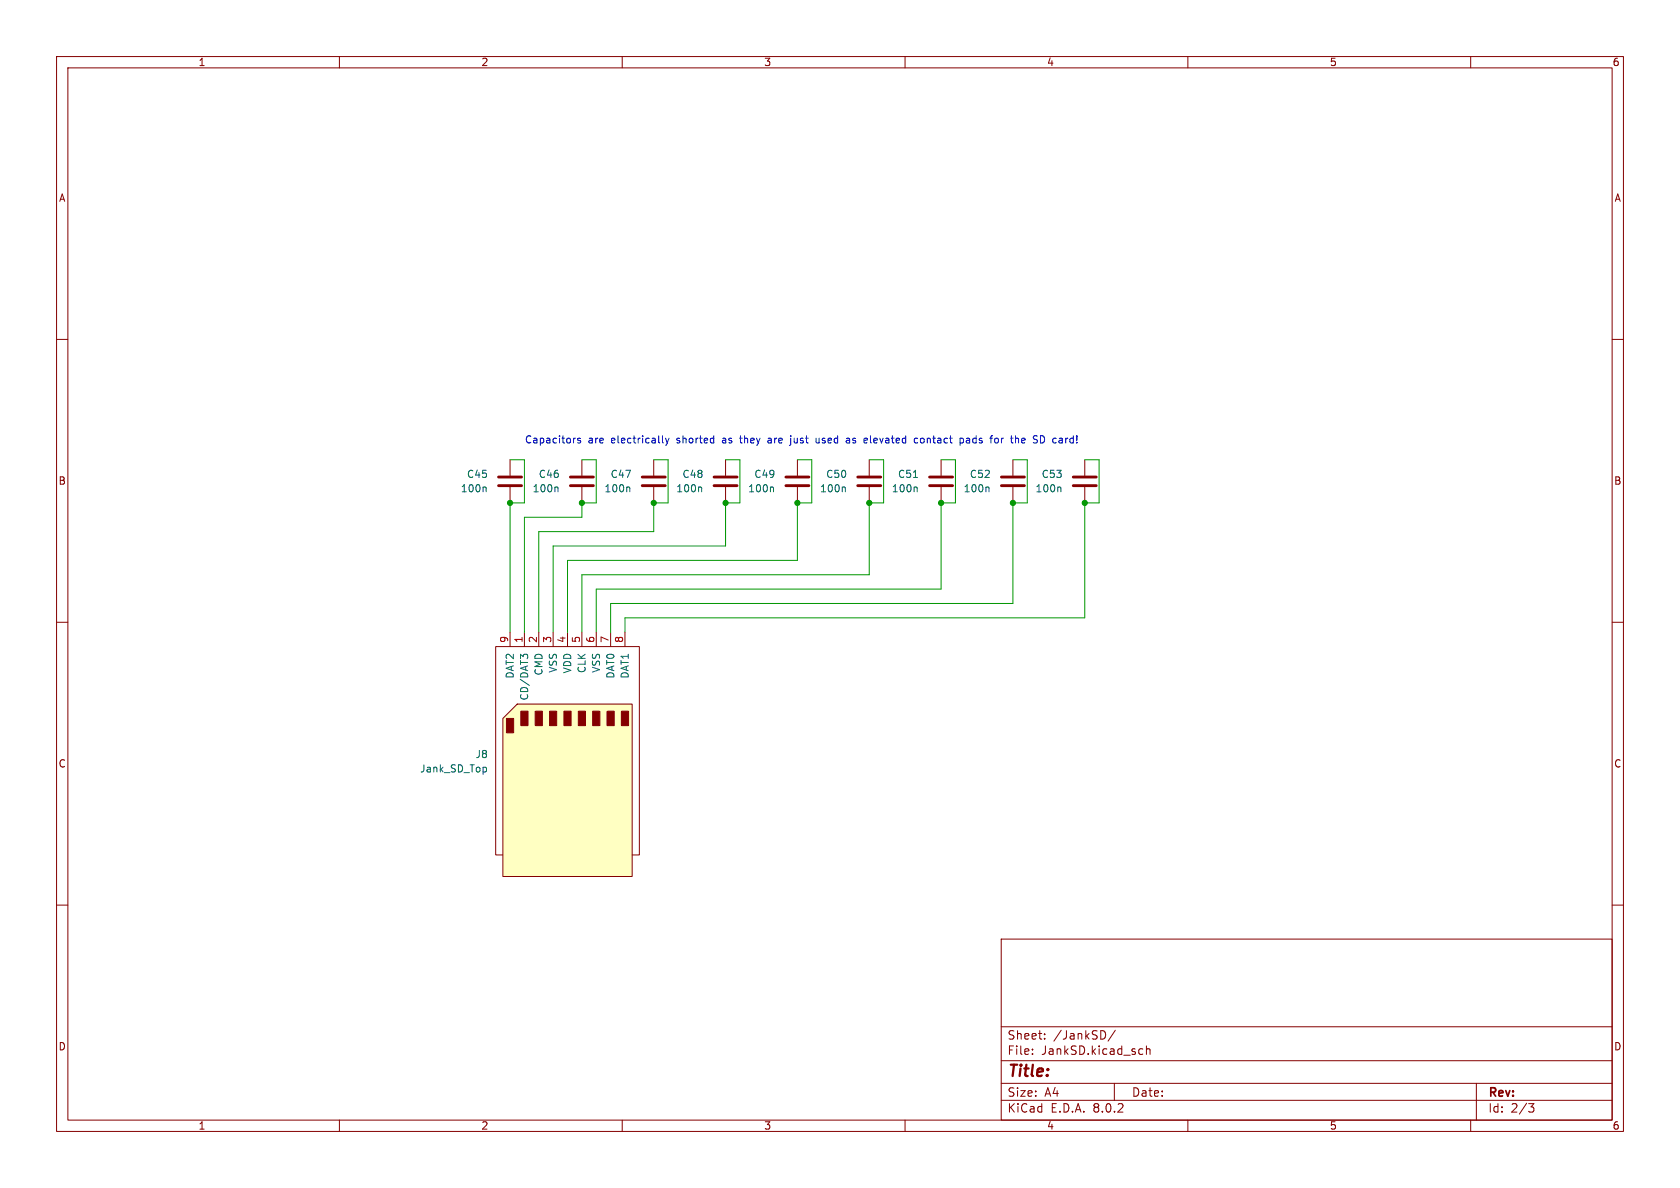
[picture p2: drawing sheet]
<svg xmlns="http://www.w3.org/2000/svg" width="297mm" height="210mm" viewBox="0 0 297 210" stroke-linecap="round" stroke-linejoin="round" font-family="sans-serif">
<g fill="none" stroke="#840000" stroke-width=".18">
<path d="M10 10h277v190h-277zM12 12h273v186h-273zM60 10v2M110 10v2M160 10v2M210 10v2M260 10v2M10 60h2M285 60h2M10 110h2M285 110h2M10 160h2"/>
<path d="M285 160h2M177 166h108v32h-108zM60 198v2M110 198v2M160 198v2M177 194.5h108M177 191.5h108M177 187.5h108M177 181.5h108M182.5 186.3v.1M182.5 185.5v.1M184.7 183.6v.1"/>
<path d="M184.7 182.8v.1M197 191.5v3M197.2 182.1l-1.3 2M201.6 185.4l.4 .1M202 186.3l-.4 .1M202.7 185.5l.2-.1 .3 .1 .1 .9M202.7 184.9v1.5M210 198v2M260 198v2M261 191.5v6.5M270.2 195.1h1l-.5 .6 .4 .1 .1 .5-.3 .3h-.4"/>
</g>
<path d="M88.9 127l2.5-2.5h20.4v30.4h-22.9z" fill="#ffffc2"/>
<g fill="#840000" stroke="#840000" stroke-width=".18">
<path d="M109.9 125.7h1.2v2.6h-1.2z"/>
<path d="M107.3 125.7h1.3v2.6h-1.3z"/>
<path d="M104.8 125.7h1.2v2.6h-1.2z"/>
<path d="M102.2 125.7h1.3v2.6h-1.3z"/>
<path d="M99.7 125.7h1.3v2.6h-1.3z"/>
<path d="M97.2 125.7h1.2v2.6h-1.2z"/>
<path d="M94.6 125.7h1.3v2.6h-1.3z"/>
<path d="M92.1 125.7h1.2v2.6h-1.2z"/>
<path d="M89.5 127h1.3v2.5h-1.3z"/>
</g>
<g fill="none" stroke="#840000" stroke-width=".18">
<path d="M90.2 81.3v2.8M90.2 86.1v2.8M102.9 81.3v2.8M102.9 86.1v2.8M115.6 81.3v2.8M115.6 86.1v2.8M128.3 81.3v2.8M128.3 86.1v2.8M141 81.3v2.8M141 86.1v2.8M153.7 81.3v2.8M153.7 86.1v2.8"/>
<path d="M166.4 81.3v2.8M166.4 86.1v2.8M179.1 81.3v2.8M179.1 86.1v2.8M191.8 81.3v2.8M191.8 86.1v2.8M90.2 111.8v2.5M92.7 111.8v2.5M95.2 111.8v2.5M97.8 111.8v2.5M100.3 111.8v2.5M102.9 111.8v2.5"/>
<path d="M105.4 111.8v2.5M107.9 111.8v2.5M110.5 111.8v2.5M88.9 127l2.5-2.5h20.4v30.4h-22.9zM88.9 151.1h-1.3v-36.8h25.4v36.8h-1.2"/>
</g>
<g fill="none" stroke="#006464" stroke-width=".18">
<path d="M85.8 86.1l.1 .2v.6M98.5 86.1l.1 .2v.6M111.2 86.1l.1 .2v.6M123.9 86.1l.1 .2v.6M136.6 86.1l.1 .2v.6M149.3 86.1l.1 .2v.6M161.5 84.4h.7M162 86.1l.1 .2v.6M174.7 86.1l.1 .2v.6M187.4 86.1l.1 .2v.6M92.5 116.1l-.5-.4v.7M92.5 115.9l.2-.2h.3l.3 .2"/>
<path d="M85.9 135.7l.1 .2-.1 .5"/>
</g>
<g fill="none" stroke="#840000" stroke-width=".51">
<path d="M88.1 85.9h4.1M88.1 84.3h4.1M100.8 85.9h4.1M100.8 84.3h4.1M113.5 85.9h4.1M113.5 84.3h4.1M126.2 85.9h4.1M126.2 84.3h4.1M138.9 85.9h4.1M138.9 84.3h4.1M151.6 85.9h4.1M151.6 84.3h4.1"/>
<path d="M164.3 85.9h4.1M164.3 84.3h4.1M177 85.9h4.1M177 84.3h4.1M189.7 85.9h4.1M189.7 84.3h4.1"/>
</g>
<g fill="none" stroke="#0000c2" stroke-width=".18">
<path d="M101.6 77.5h.2M102.6 77.5h-.3l-.2 .1 .1 .2 .4 .1v.3h-.5M117.1 77v1.1l.2 .2M117.7 77.5l.3 .8M118 78.3l-.3 .4M118.3 77.5l-.3 .8M130.7 77.5h.5M130.9 77l.1 1.2M136.2 77.5h-.4M136.2 77.8h-.3l-.2 .2 .1 .2 .4 .1M139.8 77v.2M139.8 77.5v1l-.2 .2"/>
<path d="M144.3 77.5v.7l.3 .1 .2-.1M144.8 77.5v.8M149.8 77.5h.2l.2 .1v.7M150.2 78.2l-.4 .1M150.2 77.8h-.4M161.6 78.1l.3 .2 .3-.1M162.2 77.5h-.3l-.3 .2M163.1 77.5h-.3l-.1 .2 .1 .5 .3 .1M169.7 77.5h.4l.2 .2-.1 .5h-.5M170.9 77.5h.5M171.3 77.8h-.3l-.2 .2 .1 .2 .4 .1M176.1 77.5h.3l.1 .2-.1 .5-.3 .1"/>
<path d="M180.7 77.5v.7M181.2 77.8l-.6 .1M184.2 77a.68 .68 0 0 1 .5 .7 .68 .68 0 0 1-.5 .6"/>
</g>
<path d="M90.2 81.3h2.5v7.6h-2.5v22.9M102.9 81.3h2.5v7.6h-2.5v2.5h-10.2v20.4M115.6 81.3h2.5v7.6h-2.5v5.1h-20.4v17.8M128.3 81.3h2.5v7.6h-2.5v7.6h-30.5v15.3M141 81.3h2.5v7.6h-2.5v10.2h-40.7v12.7M153.7 81.3h2.5v7.6h-2.5v12.7h-50.8v10.2M166.4 81.3h2.5v7.6h-2.5v15.2h-61v7.7M179.1 81.3h2.5v7.6h-2.5v17.8h-71.2v5.1M191.8 81.3h2.5v7.6h-2.5v20.3h-81.3v2.6" fill="none" stroke="#009600" stroke-width=".18"/>
<g fill="#009600" stroke="#009600" stroke-width=".18">
<circle cx="153.7" cy="88.9" r=".46"/>
<circle cx="179.1" cy="88.9" r=".46"/>
<circle cx="191.8" cy="88.9" r=".46"/>
<circle cx="128.3" cy="88.9" r=".46"/>
<circle cx="166.4" cy="88.9" r=".46"/>
<circle cx="102.9" cy="88.9" r=".46"/>
<circle cx="90.2" cy="88.9" r=".46"/>
<circle cx="115.6" cy="88.9" r=".46"/>
<circle cx="141" cy="88.9" r=".46"/>
</g>
<text font-size="2.8" fill="#840000" x="178" y="190.9">Title:</text>
<g font-size="2.1" fill="#840000">
<text x="178" y="184">Sheet:</text>
<text x="186.2" y="184">/JankSD/</text>
<text x="178" y="186.7">File:</text>
<text x="184.1" y="186.7">JankSD.kicad_sch</text>
<text x="178" y="196.9">KiCad</text>
<text x="178" y="194.1">Size:</text>
<text x="184.7" y="194.1">A4</text>
<text x="185.7" y="196.9">E.D.A.</text>
<text x="193.3" y="196.9">8.0.2</text>
<text x="200" y="194.1">Date:</text>
<text x="263" y="194.3">Rev:</text>
<text x="263" y="196.9">Id:</text>
<text x="267.1" y="196.9">2/3</text>
</g>
<g font-size="1.8" fill="#840000">
<text x="35" y="11.9">1</text>
<text x="85" y="11.9">2</text>
<text x="135" y="11.9">3</text>
<text x="185" y="11.9">4</text>
<text x="235" y="11.9">5</text>
<text x="285" y="11.9">6</text>
<text x="10.3" y="35.9">A</text>
<text x="285.3" y="35.9">A</text>
<text x="10.3" y="85.9">B</text>
<text x="285.3" y="85.9">B</text>
<text x="10.3" y="135.9">C</text>
<text x="285.3" y="135.9">C</text>
<text x="10.3" y="185.9">D</text>
<text x="285.3" y="185.9">D</text>
<text x="35" y="199.9">1</text>
<text x="85" y="199.9">2</text>
<text x="135" y="199.9">3</text>
<text x="185" y="199.9">4</text>
<text x="235" y="199.9">5</text>
<text x="285" y="199.9">6</text>
</g>
<g font-size="1.8" fill="#0000c2">
<text x="92.7" y="78.6">Capacitors</text>
<text x="104" y="78.6">are</text>
<text x="108.2" y="78.6">electrically</text>
<text x="119.9" y="78.6">shorted</text>
<text x="128.2" y="78.6">as</text>
<text x="131.5" y="78.6">they</text>
<text x="136.6" y="78.6">are</text>
<text x="140.8" y="78.6">just</text>
<text x="145.5" y="78.6">used</text>
<text x="151.1" y="78.6">as</text>
<text x="154.4" y="78.6">elevated</text>
<text x="163.5" y="78.6">contact</text>
<text x="171.8" y="78.6">pads</text>
<text x="177.4" y="78.6">for</text>
<text x="181.2" y="78.6">the</text>
<text x="185.4" y="78.6">SD card!</text>
</g>
<g font-size="1.8" fill="#006464">
<text x="81.4" y="87.2">100n</text>
<text x="82.5" y="84.7">C45</text>
<text x="94.1" y="87.2">100n</text>
<text x="95.2" y="84.7">C46</text>
<text x="106.8" y="87.2">100n</text>
<text x="107.9" y="84.7">C47</text>
<text x="119.5" y="87.2">100n</text>
<text x="120.6" y="84.7">C48</text>
<text x="132.2" y="87.2">100n</text>
<text x="133.3" y="84.7">C49</text>
<text x="144.9" y="87.2">100n</text>
<text x="146" y="84.7">C50</text>
<text x="157.6" y="87.2">100n</text>
<text x="158.7" y="84.7">C51</text>
<text x="170.3" y="87.2">100n</text>
<text x="171.4" y="84.7">C52</text>
<text x="183" y="87.2">100n</text>
<text x="184.1" y="84.7">C53</text>
<text x="96.1" y="119.5" transform="rotate(-90 96.1 119.5)">CMD</text>
<text x="98.7" y="119" transform="rotate(-90 98.7 119)">VSS</text>
<text x="101.2" y="119.1" transform="rotate(-90 101.2 119.1)">VDD</text>
<text x="103.7" y="119.1" transform="rotate(-90 103.7 119.1)">CLK</text>
<text x="106.3" y="119" transform="rotate(-90 106.3 119)">VSS</text>
<text x="91" y="120.1" transform="rotate(-90 91 120.1)">DAT2</text>
<text x="93.6" y="123.9" transform="rotate(-90 93.6 123.9)">CD/DAT3</text>
<text x="108.8" y="120.1" transform="rotate(-90 108.8 120.1)">DAT0</text>
<text x="111.4" y="120.1" transform="rotate(-90 111.4 120.1)">DAT1</text>
<text x="74.2" y="136.8">Jank_SD_Top</text>
<text x="84" y="134.2">J8</text>
</g>
<g font-size="1.8" fill="#a90000">
<text x="89.9" y="113.7" transform="rotate(-90 89.9 113.7)">9</text>
<text x="92.5" y="113.7" transform="rotate(-90 92.5 113.7)">1</text>
<text x="95" y="113.7" transform="rotate(-90 95 113.7)">2</text>
<text x="97.5" y="113.7" transform="rotate(-90 97.5 113.7)">3</text>
<text x="100.1" y="113.7" transform="rotate(-90 100.1 113.7)">4</text>
<text x="102.6" y="113.7" transform="rotate(-90 102.6 113.7)">5</text>
<text x="105.2" y="113.7" transform="rotate(-90 105.2 113.7)">6</text>
<text x="107.7" y="113.7" transform="rotate(-90 107.7 113.7)">7</text>
<text x="110.2" y="113.7" transform="rotate(-90 110.2 113.7)">8</text>
</g>
</svg>
